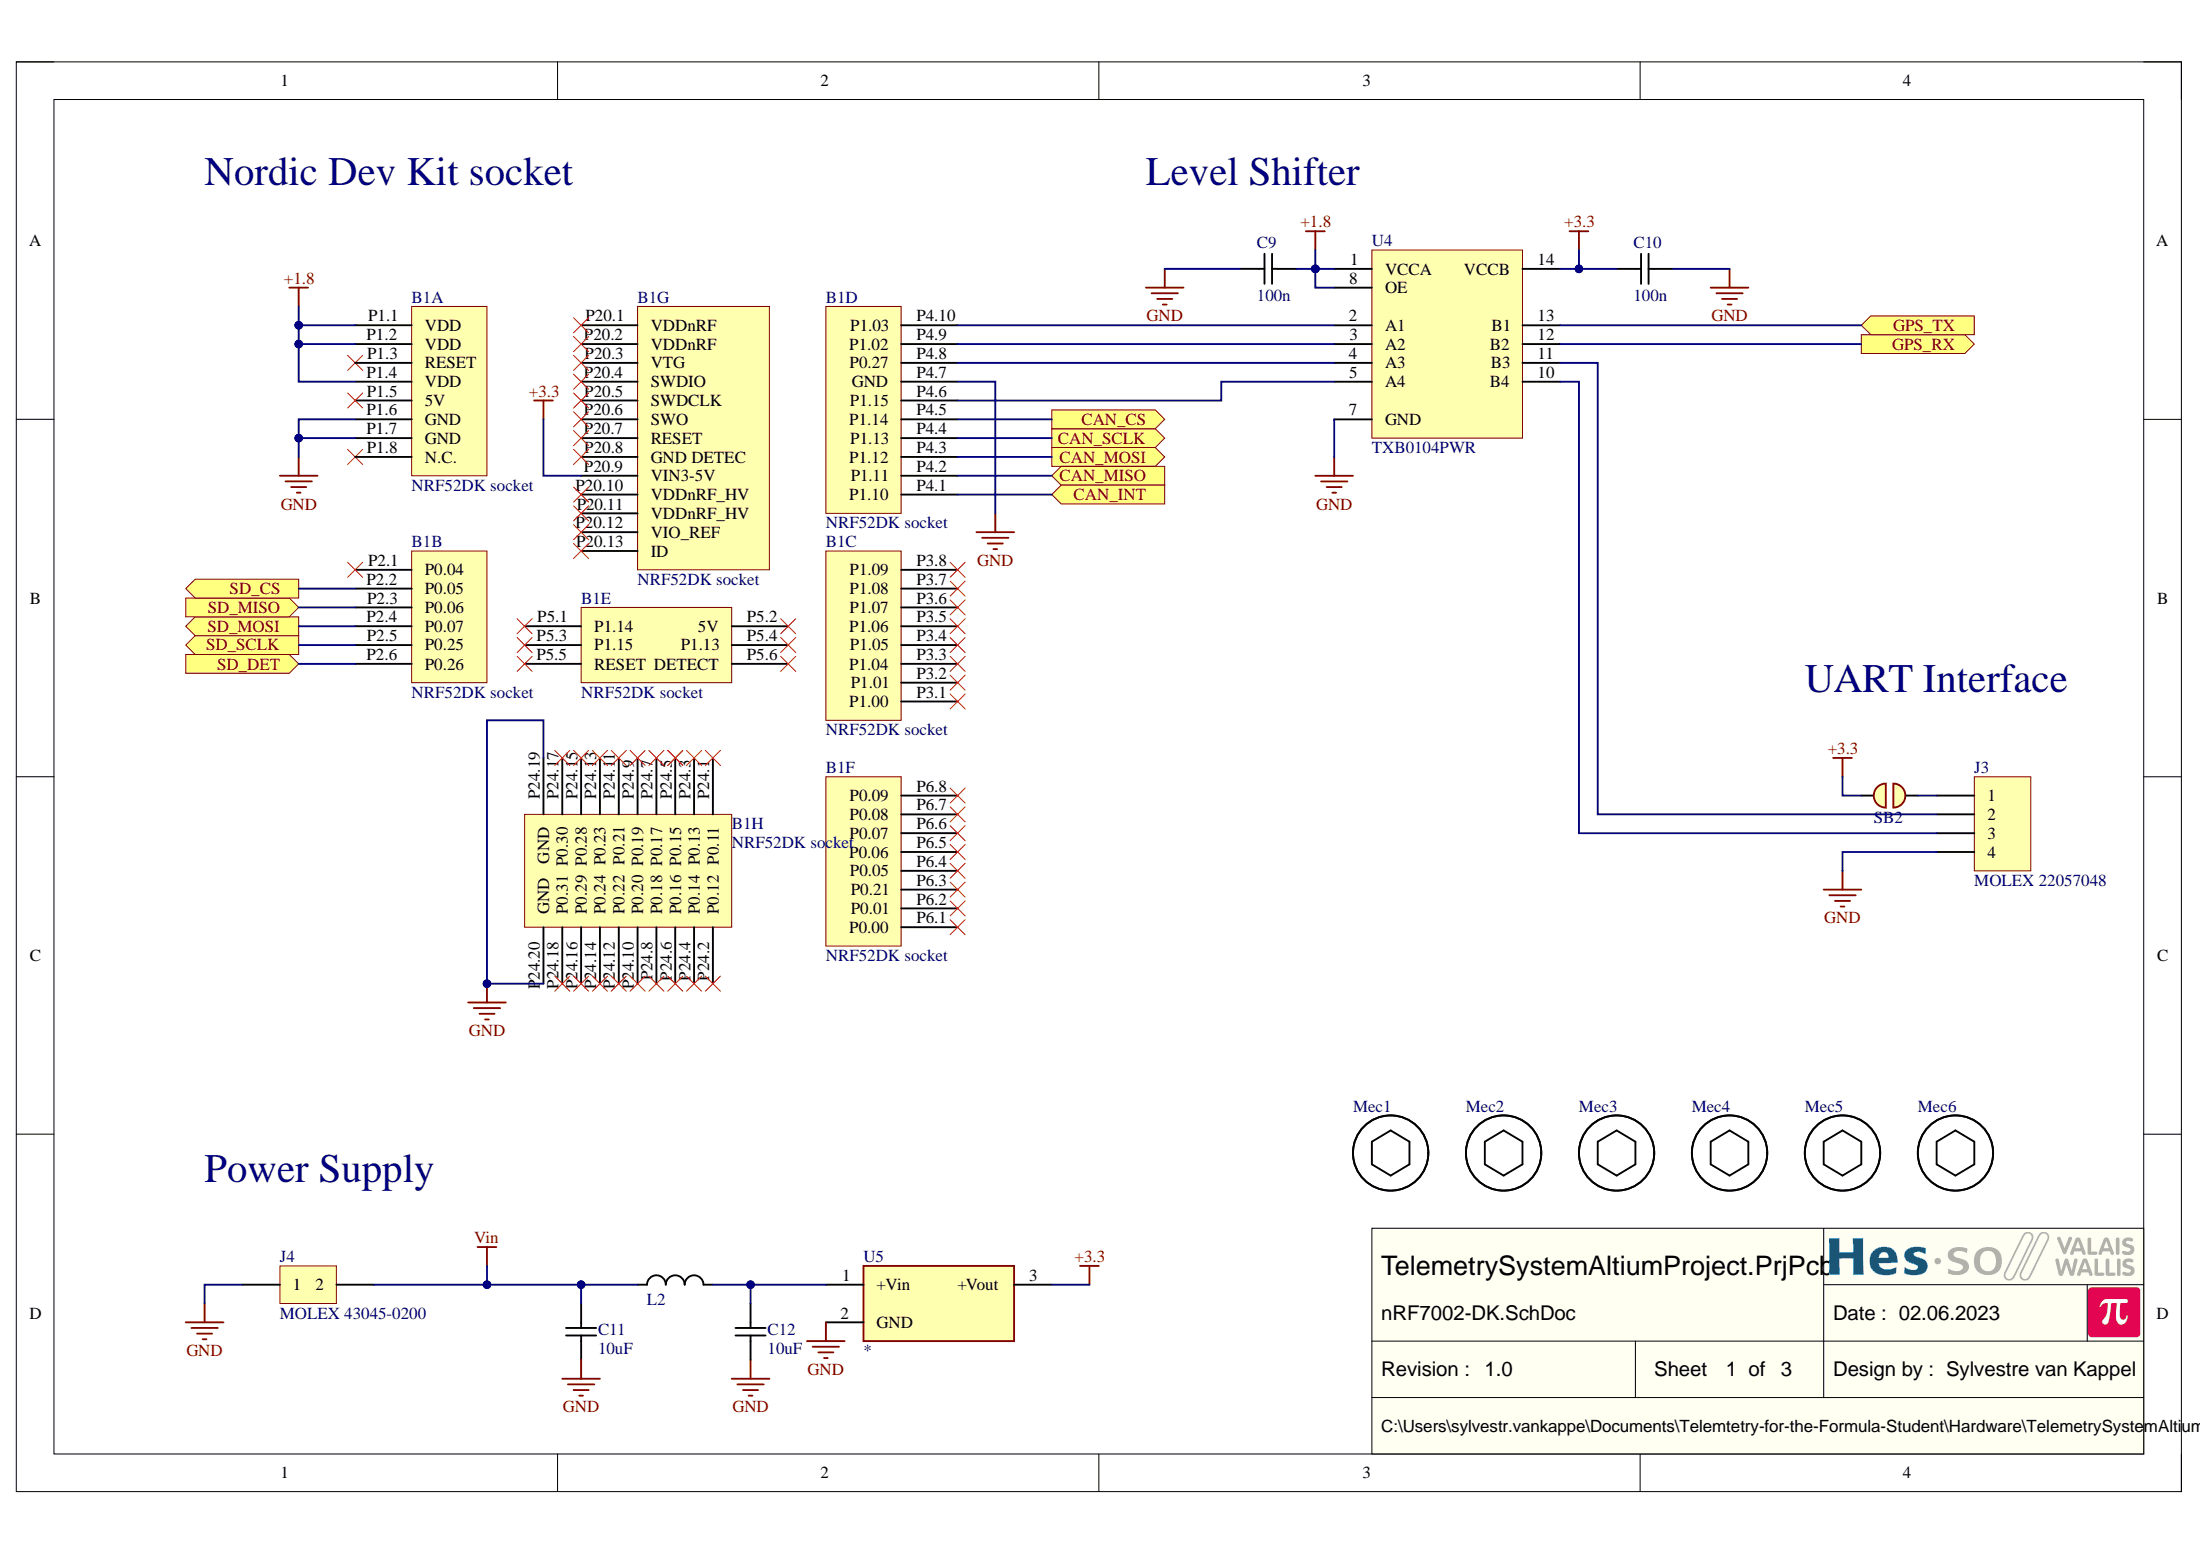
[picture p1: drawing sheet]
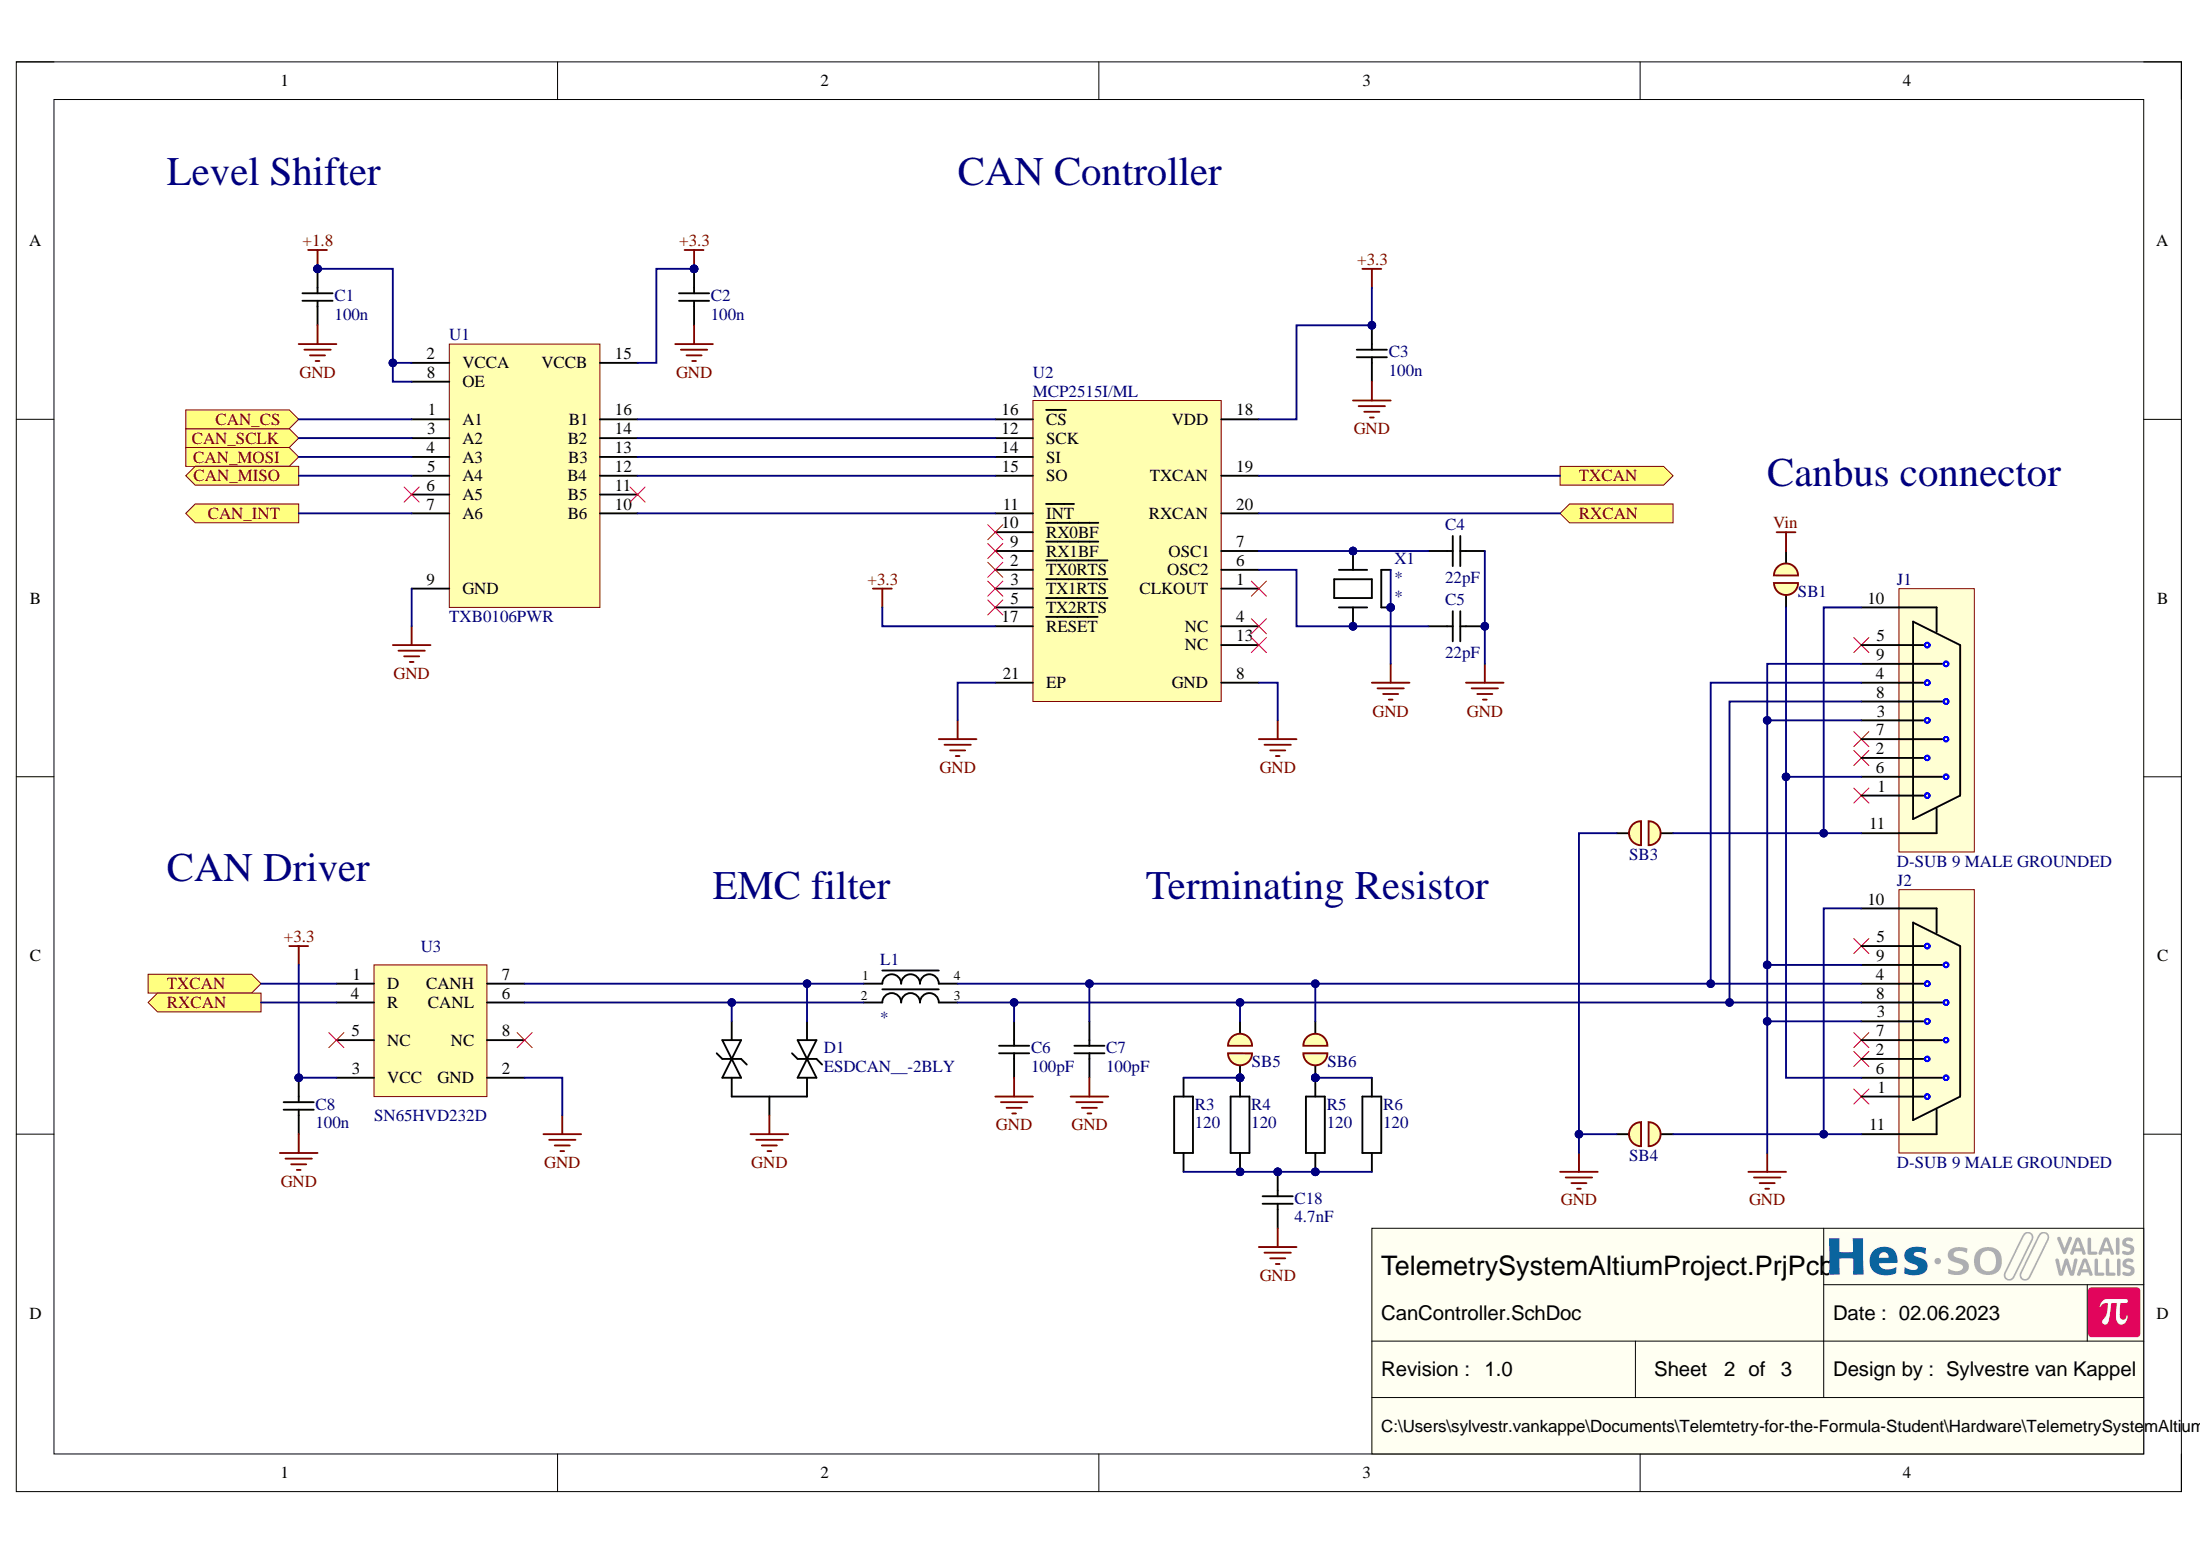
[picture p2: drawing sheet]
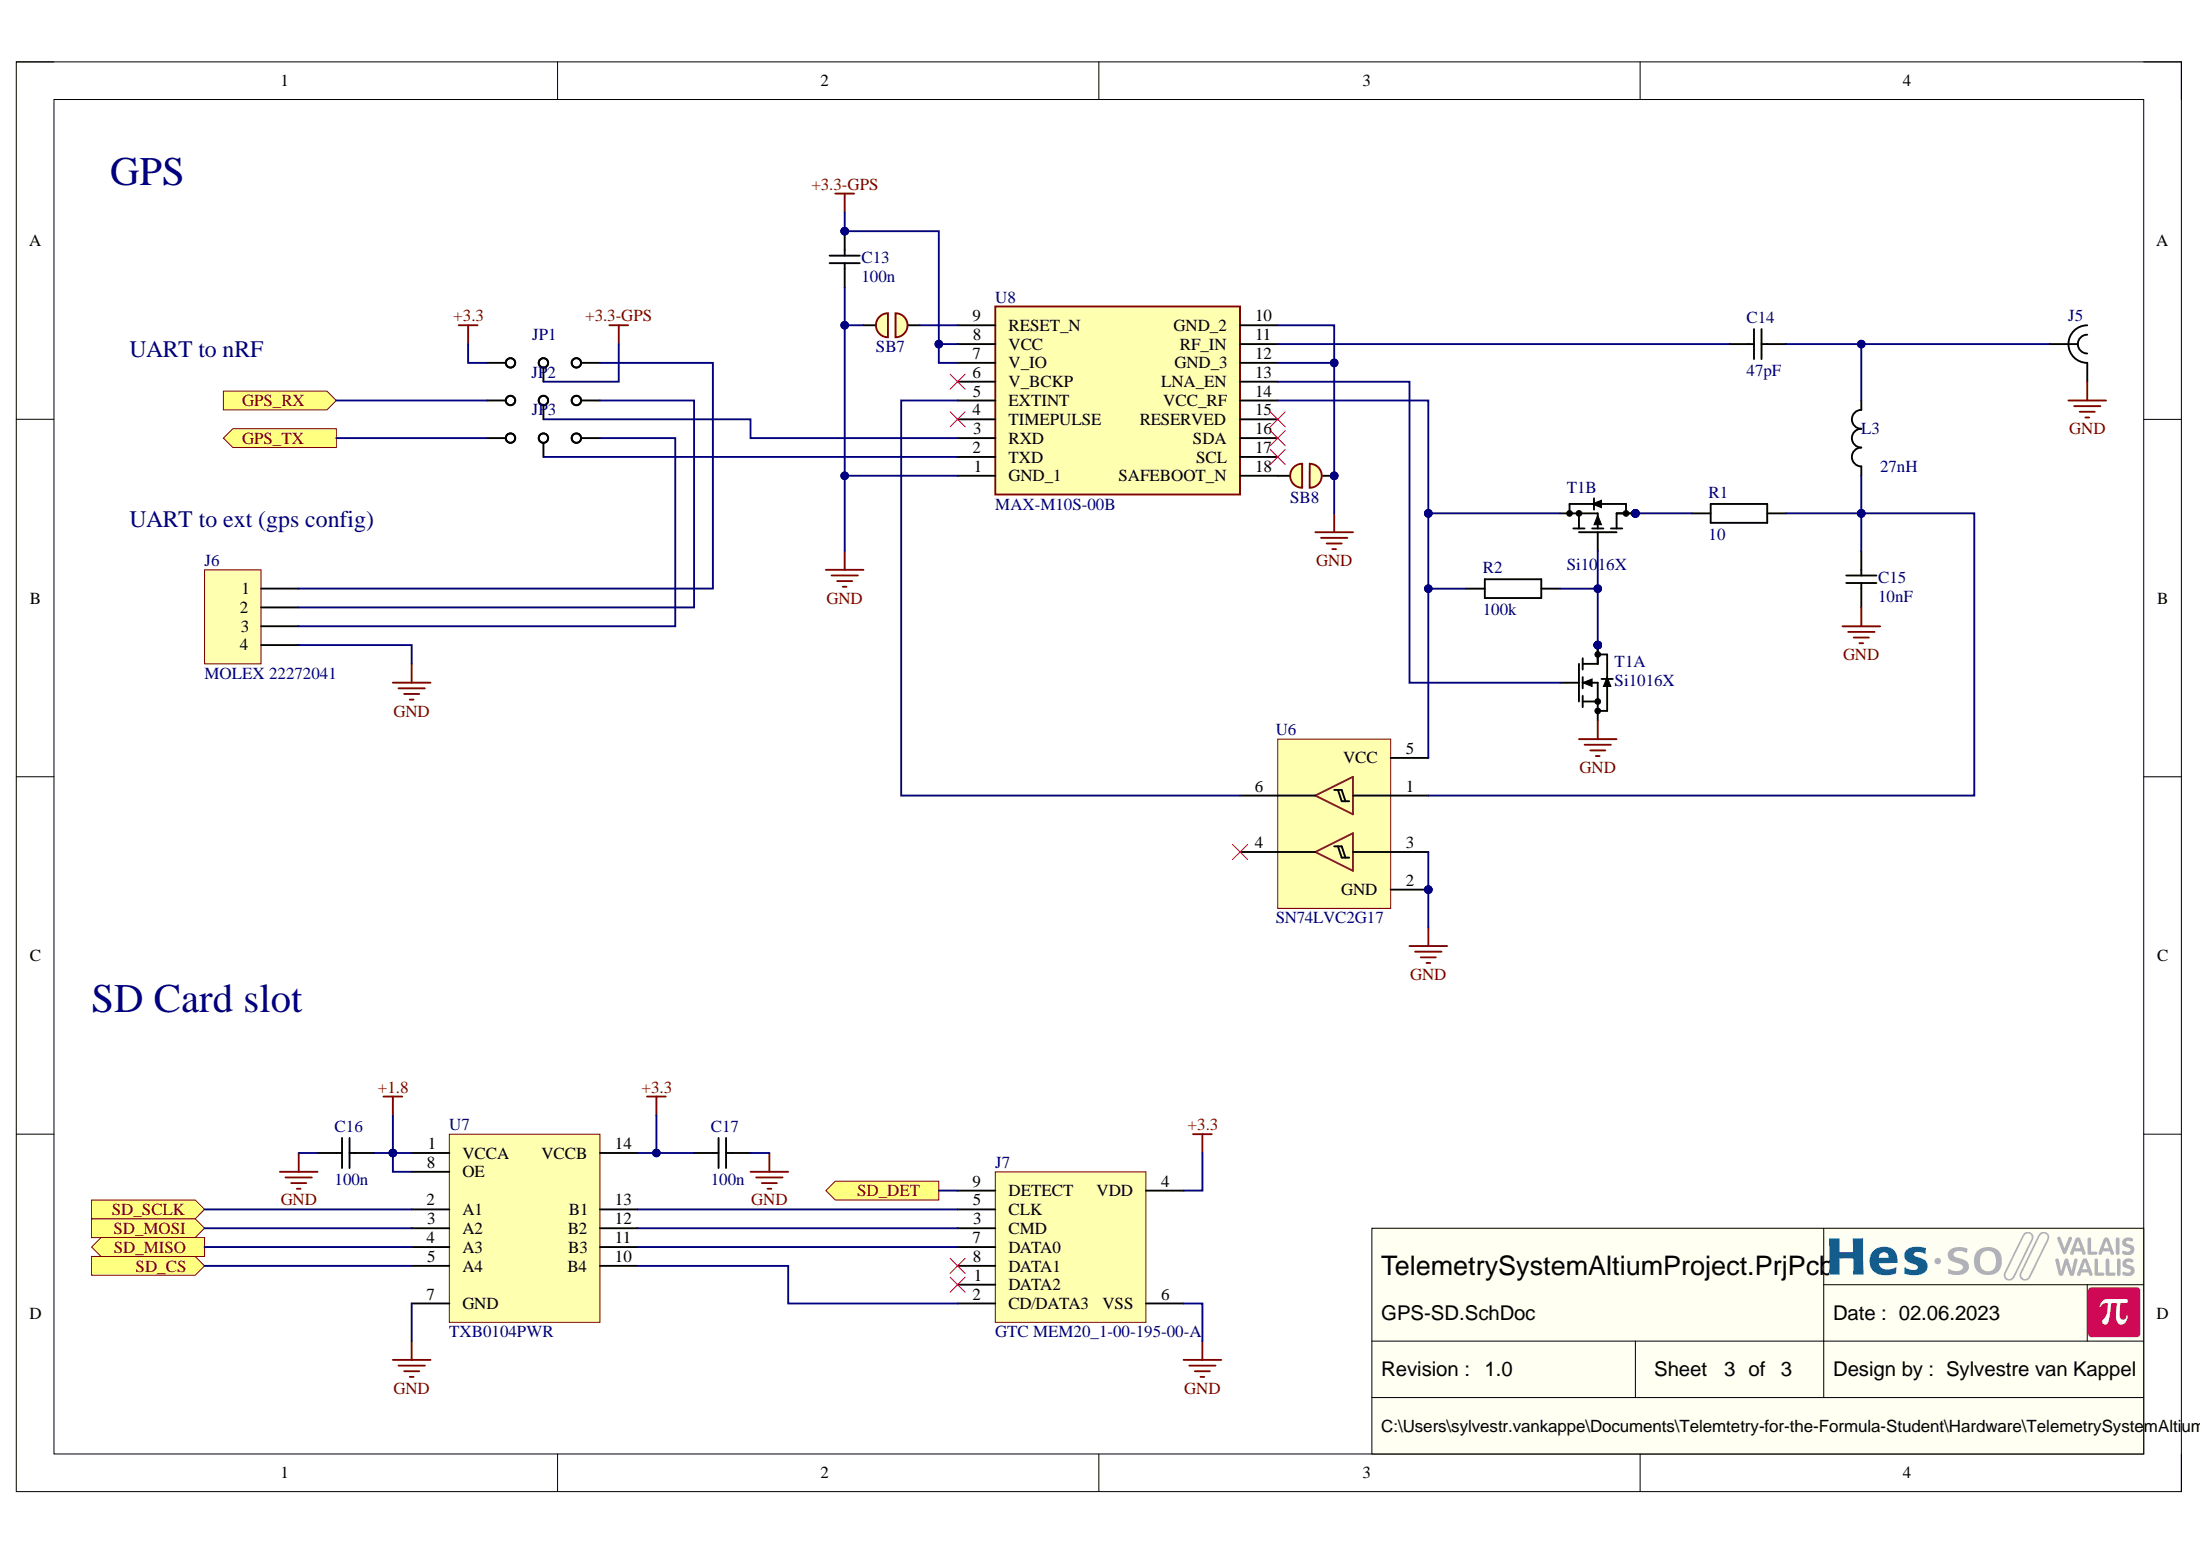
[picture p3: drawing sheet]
# Altium project TelemetrySystemAltiumProject.PrjPcb
PcbDate: 09.06.2023; PcbDesigner: Sylvestre van Kappel; PcbRevision: 1.0; SchematicDate: 02.06.2023; SchematicDesigner: Sylvestre van Kappel; SchematicRevision: 1.0
3 sheets, 63 parts. Net scope: flat (ports and power ports of the same name join across sheets).
Board file: TelemetryBoard.PcbDoc
Sheets:
  nRF7002-DK.SchDoc
  CanController.SchDoc
  GPS-SD.SchDoc

## Sheet nRF7002-DK.SchDoc
size A4; Date: Date; CompanyName: HESSO; Engineer: Name; Address1: Route du Rawyl 47; Address2: 1950 Sion; Address3: Switzerland; DocumentNumber: 3; SheetNumber: 1; SheetTotal: 3

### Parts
B1  NRF52DK socket  [nRF5340DK SOCKET]  (parts A,B,C,D,E,F,G,H of 8)
C9  100n  [CAPACITOR 1608 REFLOW]
C10  100n  [CAPACITOR 1608 REFLOW]
C11  10uF  [CAPACITOR 3216 REFLOW]
C12  10uF  [CAPACITOR 3216 REFLOW]
J3  MOLEX 22057048  [MOLEX 22057048]
J4  MOLEX 43045-0200  [MOLEX 43045-0200]
L2  *  [TCK141]  (value not drawn)
Mec1  (no value)  [Screw Hex Socket M3X5 Unconnected]
Mec2  (no value)  [Screw Hex Socket M3X5 Unconnected]
Mec3  (no value)  [Screw Hex Socket M3X5 Unconnected]
Mec4  (no value)  [Screw Hex Socket M3X5 Unconnected]
Mec5  (no value)  [Screw Hex Socket M3X5 Unconnected]
Mec6  (no value)  [Screw Hex Socket M3X5 Unconnected]
SB2  *  [Solder Bridge 1mm Unconnected]  (value not drawn)  (net tie, no BOM)
U4  TXB0104PWR  [TSSOP14 P0.65 C4.4x5.0 H1.1]
U5  *  [TRACO TSR 1]

### Ports
CAN_CS (out), CAN_INT (in), CAN_MISO (in), CAN_MOSI (out), CAN_SCLK (out), GPS_RX (out), GPS_TX (in), SD_CS (out), SD_DET (in), SD_MISO (in), SD_MOSI (out), SD_SCLK (out)

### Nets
+1.8: B1.P1.1(VDD) B1.P1.2(VDD) B1.P1.4(VDD) C9.1 U4.1(VCCA) U4.8(OE)
+3.3: B1.P20.9(VIN3-5V) C10.2 SB2.2 U4.14(VCCB) U5.3(+Vout)
GND: B1.P1.6(GND) B1.P1.7(GND) B1.P4.7(GND) B1.P24.19(GND) B1.P24.20(GND) C9.2 C10.1 C11.2 C12.2 J3.4 J4.1 U4.7(GND) U5.2(GND)
Vin: C11.1 J4.2 L2.1
NetB1_P2.2: B1.P2.2(P0.05) ; port SD_CS
NetB1_P2.3: B1.P2.3(P0.06) ; port SD_MISO
NetB1_P2.4: B1.P2.4(P0.07) ; port SD_MOSI
NetB1_P2.5: B1.P2.5(P0.25) ; port SD_SCLK
NetB1_P2.6: B1.P2.6(P0.26) ; port SD_DET
NetB1_P4.1: B1.P4.1(P1.10) ; port CAN_INT
NetB1_P4.2: B1.P4.2(P1.11) ; port CAN_MISO
NetB1_P4.3: B1.P4.3(P1.12) ; port CAN_MOSI
NetB1_P4.4: B1.P4.4(P1.13) ; port CAN_SCLK
NetB1_P4.5: B1.P4.5(P1.14) ; port CAN_CS
NetB1_P4.6: B1.P4.6(P1.15) U4.5(A4)
NetB1_P4.8: B1.P4.8(P0.27) U4.4(A3)
NetB1_P4.9: B1.P4.9(P1.02) U4.3(A2)
NetB1_P4.10: B1.P4.10(P1.03) U4.2(A1)
NetC12_1: C12.1 L2.2 U5.1(+Vin)
NetJ3_1: J3.1 SB2.1
NetJ3_2: J3.2 U4.11(B3)
NetJ3_3: J3.3 U4.10(B4)
NetJP2_1: U4.12(B2) ; port GPS_RX
NetJP3_1: U4.13(B1) ; port GPS_TX

Not connected (* = marked no-connect by the designer): B1 P1.3(RESET)* P1.5(5V)* P1.8(N.C.)* P2.1(P0.04)* P3.1(P1.00)* P3.2(P1.01)* P3.3(P1.04)* P3.4(P1.05)* P3.5(P1.06)* P3.6(P1.07)* P3.7(P1.08)* P3.8(P1.09)* P5.1(P1.14)* P5.2(5V)* P5.3(P1.15)* P5.4(P1.13)* P5.5(RESET)* P5.6(DETECT)* P6.1(P0.00)* P6.2(P0.01)* P6.3(P0.21)* P6.4(P0.05)* P6.5(P0.06)* P6.6(P0.07)* P6.7(P0.08)* P6.8(P0.09)* P20.1(VDDnRF)* P20.2(VDDnRF)* P20.3(VTG)* P20.4(SWDIO)* P20.5(SWDCLK)* P20.6(SWO)* P20.7(RESET)* P20.8(GND_DETEC)* P20.10(VDDnRF_HV)* P20.11(VDDnRF_HV)* P20.12(VIO_REF)* P20.13(ID)* P24.1(P0.11)* P24.2(P0.12)* P24.3(P0.13)* P24.4(P0.14)* P24.5(P0.15)* P24.6(P0.16)* P24.7(P0.17)* P24.8(P0.18)* P24.9(P0.19)* P24.10(P0.20)* P24.11(P0.21)* P24.12(P0.22)* P24.13(P0.23)* P24.14(P0.24)* P24.15(P0.28)* P24.16(P0.29)* P24.17(P0.30)* P24.18(P0.31)*

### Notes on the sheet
- Nordic Dev Kit socket
- Level Shifter
- UART Interface
- Power Supply

## Sheet CanController.SchDoc
size A4; CompanyName: HESSO; Address1: Route du Rawyl 47; Address2: 1950 Sion; Address3: Switzerland; DocumentNumber: 4; SheetNumber: 2; SheetTotal: 3; PageSetup: Record=PageOptions¦CenterHorizontal=True¦CenterVertical=True¦PrintScale=1.00¦XCorrection=1.00¦YCorrection=1.00¦PrintKind=1¦BorderSize=5000000¦LeftOffset=0¦BottomOffset=0¦Orientation=2¦PaperLength=1000¦PaperWidth=1000¦Scale=100¦PaperSource=15¦PrintQuality=1200¦MediaType=1¦DitherType=10¦PrintScaleMode=1¦PaperKind=A4¦PaperIndex=9

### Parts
C1  100n  [CAPACITOR 1608 REFLOW]
C2  100n  [CAPACITOR 1608 REFLOW]
C3  100n  [CAPACITOR 1608 REFLOW]
C4  22pF  [CAPACITOR 1608 REFLOW]
C5  22pF  [CAPACITOR 1608 REFLOW]
C6  100pF  [CAPACITOR 1608 REFLOW]
C7  100pF  [CAPACITOR 1608 REFLOW]
C8  100n  [CAPACITOR 1608 REFLOW]
C18  4.7nF  [CAPACITOR 1608 REFLOW]
D1  ESDCAN__-2BLY  [SOT23 P0.95 C1.6x3.0 H1.3]
J1  D-SUB 9 MALE GROUNDED  [D-SUB 9 MALE ANGLE]
J2  D-SUB 9 MALE GROUNDED  [D-SUB 9 MALE ANGLE]
L1  *  [L CM 2X B82793C EPCOS]
R3  120  [RESISTOR 1608 REFLOW]
R4  120  [RESISTOR 1608 REFLOW]
R5  120  [RESISTOR 1608 REFLOW]
R6  120  [RESISTOR 1608 REFLOW]
SB1  *  [Solder Bridge 1mm Unconnected]  (value not drawn)  (net tie, no BOM)
SB3  *  [Solder Bridge 1mm Unconnected]  (value not drawn)  (net tie, no BOM)
SB4  *  [Solder Bridge 1mm Unconnected]  (value not drawn)  (net tie, no BOM)
SB5  *  [Solder Bridge 1mm Unconnected]  (value not drawn)  (net tie, no BOM)
SB6  *  [Solder Bridge 1mm Unconnected]  (value not drawn)  (net tie, no BOM)
U1  TXB0106PWR  [TSSOP16 P0.65 C5.0x4.5 H1.1]
U2  MCP2515I/ML  [QFN20 P0.5 T2.05x2.05 C4.0x4.0 H0.85]
U3  SN65HVD232D  [SO8 P1.27 C4.0X5.0 H1.75]
X1  *  [CRYSTAL C3.2x2.5 Kyocera CX3225SB]

### Ports
CAN_CS (in), CAN_INT (out), CAN_MISO (out), CAN_MOSI (in), CAN_SCLK (in), RXCAN (in), RXCAN (out), TXCAN (in), TXCAN (out)

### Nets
+1.8: C1.2 U1.2(VCCA) U1.8(OE)
+3.3: C2.2 C3.2 C8.2 U1.15(VCCB) U2.17(~{RESET}) U2.18(VDD) U3.3(VCC)
GND: C1.1 C2.1 C3.1 C4.1 C5.1 C6.1 C7.1 C8.1 C18.1 D1.3(COM) J1.3 J1.9 J2.3 J2.9 SB3.1 SB4.1 U1.9(GND) U2.8(GND) U2.21(EP) U3.2(GND) X1.2 X1.4
Vin: SB1.1
NetB1_P4.1: U1.7(A6) ; port CAN_INT
NetB1_P4.2: U1.5(A4) ; port CAN_MISO
NetB1_P4.3: U1.4(A3) ; port CAN_MOSI
NetB1_P4.4: U1.3(A2) ; port CAN_SCLK
NetB1_P4.5: U1.1(A1) ; port CAN_CS
NetC4_2: C4.2 U2.7(OSC1) X1.3
NetC5_2: C5.2 U2.6(OSC2) X1.1
NetC6_2: C6.2 J1.8 J2.8 L1.3 SB5.2
NetC7_2: C7.2 J1.4 J2.4 L1.4 SB6.2
NetC18_2: C18.2 R3.1 R4.1 R5.1 R6.1
NetD1_1: D1.1(A1) L1.1 U3.7(CANH)
NetD1_2: D1.2(C2) L1.2 U3.6(CANL)
NetJ1_6: J1.6 J2.6 SB1.2
NetJ1_10: J1.10 J1.11 SB3.2
NetJ2_10: J2.10 J2.11 SB4.2
NetR3_2: R3.2 R4.2 SB5.1
NetR5_2: R5.2 R6.2 SB6.1
NetU1_10: U1.10(B6) U2.11(~{INT})
NetU1_12: U1.12(B4) U2.15(SO)
NetU1_13: U1.13(B3) U2.14(SI)
NetU1_14: U1.14(B2) U2.12(SCK)
NetU1_16: U1.16(B1) U2.16(~{CS})
NetU2_19: U2.19(TXCAN) U3.1(D) ; port TXCAN
NetU2_20: U2.20(RXCAN) U3.4(R) ; port RXCAN

Not connected (* = marked no-connect by the designer): J1 1* 2* 5* 7*; J2 1* 2* 5* 7*; U1 6(A5)* 11(B5)*; U2 1(CLKOUT)* 2(~{TX0RTS})* 3(~{TX1RTS})* 4(NC)* 5(~{TX2RTS})* 9(~{RX1BF})* 10(~{RX0BF})* 13(NC)*; U3 5(NC)* 8(NC)*

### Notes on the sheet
- Level Shifter
- CAN Controller
- Canbus connector
- CAN Driver
- EMC filter
- Terminating Resistor

## Sheet GPS-SD.SchDoc
size A4; Date: Date; CompanyName: HESSO; Engineer: Name; Address1: Route du Rawyl 47; Address2: 1950 Sion; Address3: Switzerland; SheetNumber: 3; SheetTotal: 2

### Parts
C13  100n  [CAPACITOR 1608 REFLOW]
C14  47pF  [CAPACITOR 1608 REFLOW]
C15  10nF  [CAPACITOR 1608 REFLOW]
C16  100n  [CAPACITOR 1608 REFLOW]
C17  100n  [CAPACITOR 1608 REFLOW]
J5  732511150  [SMA EDGE Molex 732511150]  (value not drawn)
J6  MOLEX 22272041  [MOLEX 22272041]
J7  GTC MEM20_1-00-195-00-A  [SD MICRO GCT MEM2051-00-195-00-A]
JP1  {Value}  [JUMPER3 SMD 1608]  (value not drawn)
JP2  {Value}  [JUMPER3 SMD 1608]  (value not drawn)
JP3  {Value}  [JUMPER3 SMD 1608]  (value not drawn)
L3  27nH  [INDUCTOR 1608 REFLOW]
R1  10  [RESISTOR 1608 REFLOW]
R2  100k  [RESISTOR 1608 REFLOW]
SB7  *  [Solder Bridge 1mm Unconnected]  (value not drawn)  (net tie, no BOM)
SB8  *  [Solder Bridge 1mm Unconnected]  (value not drawn)  (net tie, no BOM)
T1  Si1016X  [SOT563F P0.5 C1.6x1.2 H0.6]  (parts A,B of 2)
U6  SN74LVC2G17  [SOT23-6 P0.95 C1.5x3.0 H1.3]
U7  TXB0104PWR  [TSSOP14 P0.65 C4.4x5.0 H1.1]
U8  MAX-M10S-00B  [MAXM10S00B]

### Ports
GPS_RX (in), GPS_TX (out), SD_CS (in), SD_DET (out), SD_MISO (out), SD_MOSI (in), SD_SCLK (in)

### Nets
+1.8: C16.2 U7.1(VCCA) U7.8(OE)
+3.3: C17.2 J7.4(VDD) JP1.1 U7.14(VCCB)
+3.3-GPS: C13.1 JP1.2 U8.7(V_IO) U8.8(VCC)
GND: C13.2 C15.1 C16.1 C17.1 J5.2 J6.4 J7.6(VSS) SB7.1 SB8.2 T1.1(S1) U6.2(GND) U6.3(2A) U7.7(GND) U8.1(GND_1) U8.10(GND_2) U8.12(GND_3)
NetB1_P2.2: U7.5(A4) ; port SD_CS
NetB1_P2.3: U7.4(A3) ; port SD_MISO
NetB1_P2.4: U7.3(A2) ; port SD_MOSI
NetB1_P2.5: U7.2(A1) ; port SD_SCLK
NetB1_P2.6: J7.9(DETECT) ; port SD_DET
NetC14_1: C14.1 J5.1 L3.2
NetC14_2: C14.2 U8.11(RF_IN)
NetC15_2: C15.2 L3.1 R1.2 U6.1(1A)
NetJ6_1: J6.1 JP1.3
NetJ6_2: J6.2 JP2.3
NetJ6_3: J6.3 JP3.3
NetJ7_2: J7.2(CD/DATA3) U7.10(B4)
NetJ7_3: J7.3(CMD) U7.12(B2)
NetJ7_5: J7.5(CLK) U7.13(B1)
NetJ7_7: J7.7(DATA0) U7.11(B3)
NetJP2_1: JP2.1 ; port GPS_RX
NetJP2_2: JP2.2 U8.3(RXD)
NetJP3_1: JP3.1 ; port GPS_TX
NetJP3_2: JP3.2 U8.2(TXD)
NetR1_1: R1.1 T1.3(D2) T1.5(D2)
NetR2_1: R2.1 T1.4(S2) U6.5(VCC) U8.14(VCC_RF)
NetR2_2: R2.2 T1.5(G2) T1.6(D1) T1.7(D1)
NetSB7_2: SB7.2 U8.9(RESET_N)
NetSB8_1: SB8.1 U8.18(SAFEBOOT_N)
NetT1_2: T1.2(G1) U8.13(LNA_EN)
NetU6_6: U6.6(1Y) U8.5(EXTINT)

Not connected (* = marked no-connect by the designer): J7 1(DATA2)* 8(DATA1)*; U6 4(2Y)*; U8 4(TIMEPULSE)* 6(V_BCKP)* 15(RESERVED)* 16(SDA)* 17(SCL)*

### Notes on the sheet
- GPS
- UART to nRF
- (near J6) UART to ext (gps config)
- SD Card slot

## Nets that join several sheets
+1.8: nRF7002-DK (6 pins), CanController (C1.2 U1.2 U1.8), GPS-SD (C16.2 U7.1 U7.8)
+3.3: nRF7002-DK (5 pins), CanController (7 pins), GPS-SD (C17.2 J7.4 JP1.1 U7.14)
GND: nRF7002-DK (13 pins), CanController (22 pins), GPS-SD (16 pins)
Vin: nRF7002-DK (C11.1 J4.2 L2.1), CanController (SB1.1)
NetB1_P2.2: nRF7002-DK (B1.P2.2), GPS-SD (U7.5)
NetB1_P2.3: nRF7002-DK (B1.P2.3), GPS-SD (U7.4)
NetB1_P2.4: nRF7002-DK (B1.P2.4), GPS-SD (U7.3)
NetB1_P2.5: nRF7002-DK (B1.P2.5), GPS-SD (U7.2)
NetB1_P2.6: nRF7002-DK (B1.P2.6), GPS-SD (J7.9)
NetB1_P4.1: nRF7002-DK (B1.P4.1), CanController (U1.7)
NetB1_P4.2: nRF7002-DK (B1.P4.2), CanController (U1.5)
NetB1_P4.3: nRF7002-DK (B1.P4.3), CanController (U1.4)
NetB1_P4.4: nRF7002-DK (B1.P4.4), CanController (U1.3)
NetB1_P4.5: nRF7002-DK (B1.P4.5), CanController (U1.1)
NetJP2_1: nRF7002-DK (U4.12), GPS-SD (JP2.1)
NetJP3_1: nRF7002-DK (U4.13), GPS-SD (JP3.1)
